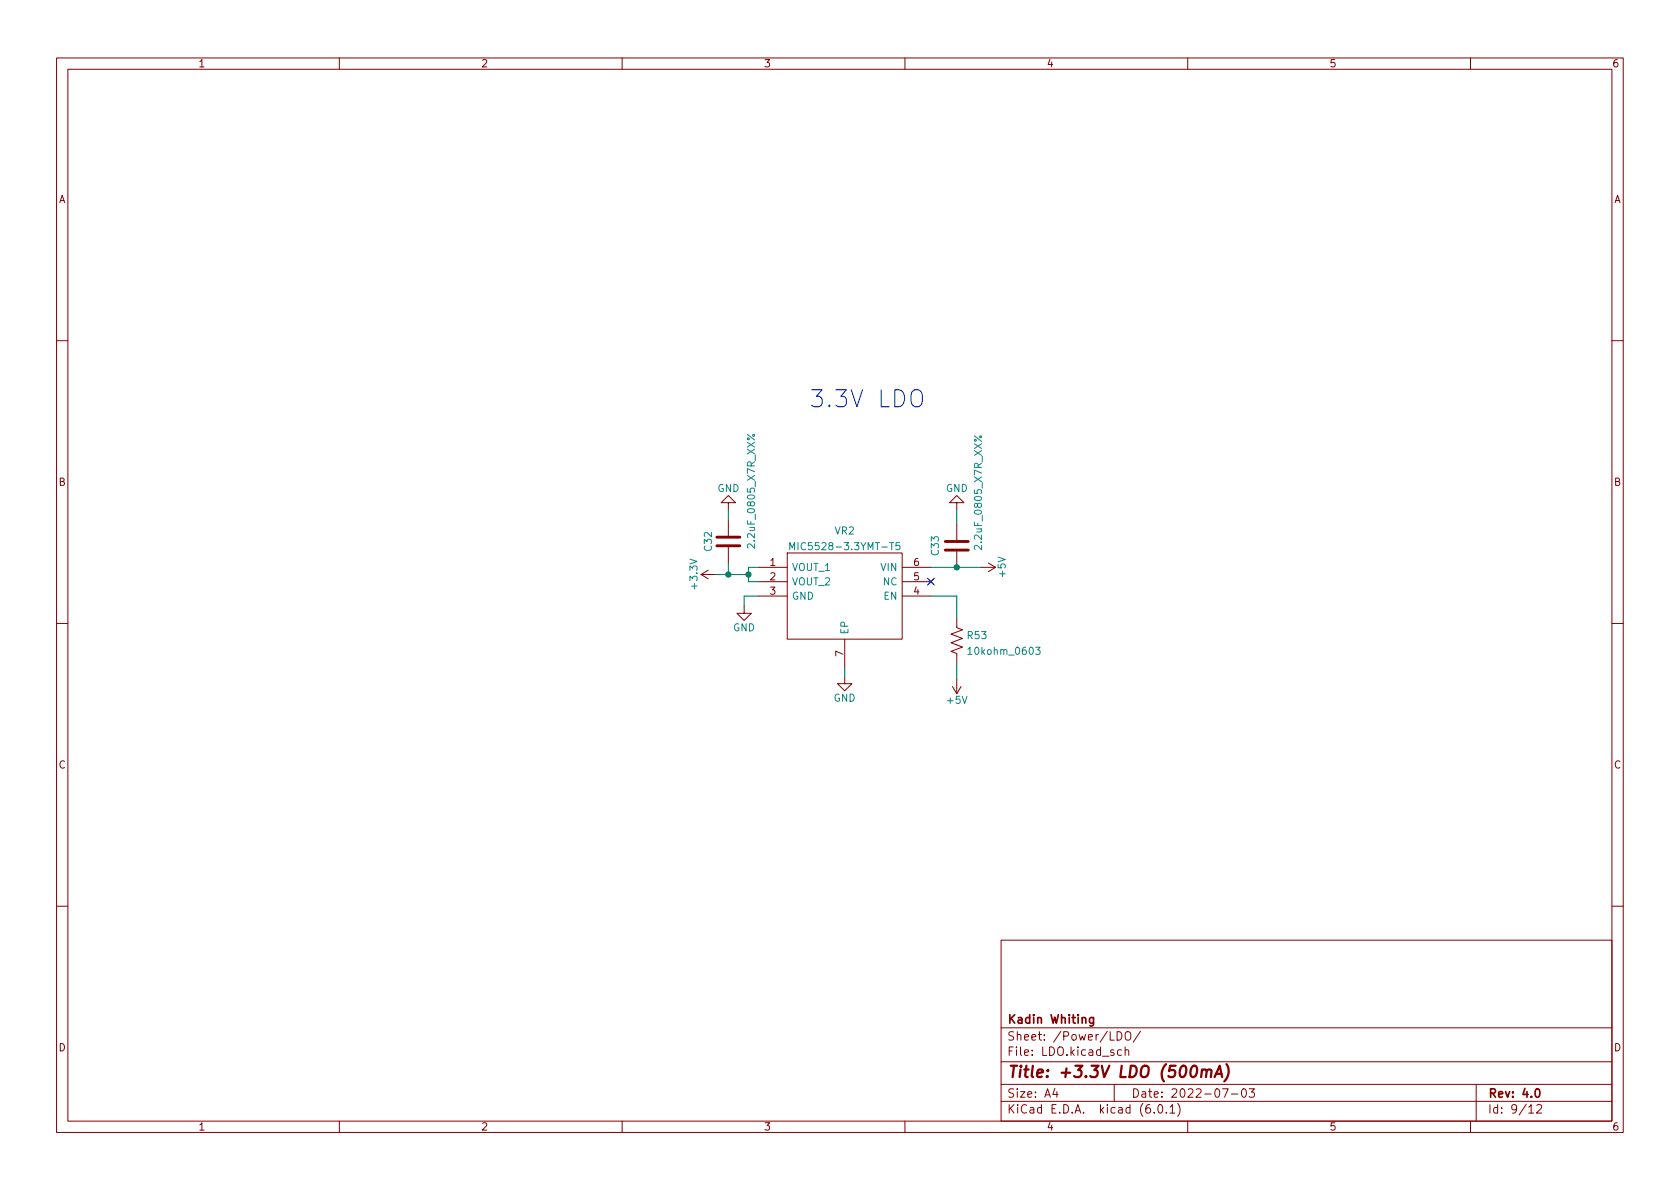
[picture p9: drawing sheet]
<svg xmlns="http://www.w3.org/2000/svg" width="297mm" height="210mm" viewBox="0 0 297 210" stroke-linecap="round" stroke-linejoin="round" font-family="sans-serif">
<g fill="none" stroke="#840000" stroke-width=".18">
<path d="M10 10.2h277v190.1h-277zM12 12.2h273v186.1h-273zM60 10.2v2M110 10.2v2M160 10.2v2M210 10.2v2M260 10.2v2M10 60.2h2M285 60.2h2M128.8 88.9h-1.3l1.3-1.3 1.2 1.3h-1.2v1.3M128.8 91.9v2.8M128.8 96.8v2.8"/>
<path d="M139.2 97.8h20.3v15.2h-20.3zM169.2 88.9h-1.3l1.3-1.3 1.2 1.3h-1.2v1.3M169.2 92.7v2.8M169.2 97.5v2.8M174.8 99.6l1.2 .7M10 110.2h2M124 101.6h2.5M124 101.6l1.2 .8M125.2 100.8l-1.2 .8M131.6 107.2v1.3h-1.3l1.3 1.2 1.2-1.2h-1.2M134.1 100.3h5.1M134.1 102.9h5.1"/>
<path d="M134.1 105.4h5.1M149.4 119.6v1.3h-1.3l1.3 1.3 1.2-1.3h-1.2M149.4 113v5.1M159.5 100.3h5.1M159.5 102.9h5.1M159.5 105.4h5.1M164.2 102.5l.8 .7M165 102.5l-.8 .7M169.2 109.5v1.5l1 .4-2.1 .7 2.1 .8-2.1 .8 2.1 .7-2.1 .8 1.1 .4v1.5M173.5 100.3h2.5M176 100.3l-1.2 .8M285 110.2h2"/>
<path d="M168.4 121.4l.8 1.3M169.2 120.1v2.6M169.9 121.4l-.7 1.3M10 160.2h2M177 166.3h108v32h-108zM285 160.2h2M60 198.3v2M110 198.3v2M160 198.3v2M177 194.8h108M177 191.8h108M177 187.8h108"/>
<path d="M177 181.8h108M186.5 192.5l-.4 1h1M186.9 193v1M197 191.8v3M197.5 182.4a.76 .76 0 0 1 .9 .8 .76 .76 0 0 1-.9 .7zM198.3 185.7l-.4-.1-.3 .3v.4l.1 .3h.6M198.9 185.8l.2-.2 .4 .1 .1 .9M198.9 185.1v1.5M199.1 182.5a.5 .5 0 0 1 .6 0 .5 .5 0 0 1 .2 .4v.5a.5 .5 0 0 1-.5 .6 .5 .5 0 0 1-.5-.6v-.5zM201.6 182.4l-1.2 1.9M204.1 196.7v.1M204.9 195.4l.2-.1a.81 .81 0 0 1 .6 .7 .81 .81 0 0 1-.3 .8h-.2a.81 .81 0 0 1-.6-.6 .81 .81 0 0 1 .3-.8z"/>
<path d="M206.2 196.7v.1M206.9 195.8l.4-.5v1.5M206.9 196.8h.8M208.2 195.1a1.72 1.72 0 0 1 0 2.3M210 198.3v2M216.1 192.5h1l-.6 1.5M217.7 193.5h1.2M219.7 192.6l.2-.1a.81 .81 0 0 1 .5 .7 .81 .81 0 0 1-.3 .8h-.1a.81 .81 0 0 1-.6-.6 .81 .81 0 0 1 .3-.8zM220.9 192.5h.9l-.5 .6 .4 .1v.7l-.2 .1h-.4l-.2-.1M260 198.3v2M261 191.8v6.5M270.3 195.8l.4-.5v1.5"/>
<path d="M270.3 196.8h.9M271.7 195.5l.6-.2 .2 .2 .1 .3-.9 1h.9"/>
</g>
<path d="M193.3 179.9v1.2l-.2 .3h-.4M193.3 180l-.4-.1-.3 .3v.4l.2 .3h.5M271.6 192.6l.2-.1a.82 .82 0 0 1 .6 .7 .82 .82 0 0 1-.3 .8h-.2a.81 .81 0 0 1-.6-.6 .81 .81 0 0 1 .3-.8z" fill="none" stroke="#840000" stroke-width=".3"/>
<path d="M212.5 189.3a.49 .49 0 0 1 .9 .1l-.2 1.1M212.5 189.1l-.1 1.4M213.4 189.4a.5 .5 0 0 1 .7-.2v1.3M214.8 190.5l.9-2 .4 2M215 189.9h1M216.8 188.2a2.32 2.32 0 0 1-.3 3" fill="none" stroke="#840000" stroke-width=".4"/>
<g fill="none" stroke="#008484" stroke-width=".18">
<path d="M132.1 76.8l1.3 1M172.3 77.1l1.2 .9M133.4 96.2v.8l-.9-.8-.4 .2 .2 .5M139.6 97.2v-1.3l.5 1 .4-1v1.3M159.1 95.9h-.6l-.1 .7 .2-.2 .4 .1 .1 .2v.4l-.2 .1-.5-.1M173.5 96.4v.8l-.9-.8-.3 .3 .1 .5M171.1 114.8l.4-.4v1.3M171.1 115.7h.8M183.1 114.4h.8l-.4 .5 .3 .2v.5l-.1 .1-.6-.1"/>
<circle cx="133.2" cy="77" r=".18"/>
<circle cx="173.4" cy="77.3" r=".18"/>
</g>
<path d="M126.7 95h4.1M126.7 96.5h4.1M167.1 95.8h4.1M167.1 97.3h4.1" fill="none" stroke="#840000" stroke-width=".51"/>
<path d="M161.2 69.4a1.01 1.01 0 0 1 1.2-.5 1.01 1.01 0 0 1 .7 1v1a1 1 0 0 1-1 1.1 1 1 0 0 1-1-1.1v-1z" fill="none" stroke="#0000c2" stroke-width=".18"/>
<path d="M128.8 90.2v1.7M128.8 99.6v2M169.2 90.2v2.5M126.5 101.6h5.8M134.1 105.4h-2.5v1.8M134.1 100.3h-1.8v2.6h1.8M149.4 118.1v1.5M164.6 105.4h4.6v4.1M164.6 100.3h8.9M169.2 117.1v3" fill="none" stroke="#008400" stroke-width=".18"/>
<path d="M164 102.3l1.2 1.2M165.2 102.3l-1.2 1.2" fill="none" stroke="#000084" stroke-width=".18"/>
<g fill="#008400" stroke="#008400" stroke-width=".18">
<circle cx="132.3" cy="101.6" r=".46"/>
<circle cx="169.2" cy="100.3" r=".46"/>
<circle cx="128.8" cy="101.6" r=".46"/>
</g>
<text font-size="4.2" fill="#0000c2" x="143" y="72.1">3.3V LDO</text>
<text font-size="2.8" fill="#840000" x="178" y="190.6">Title: +3.3V LDO (500mA)</text>
<g font-size="2.1" fill="#840000">
<text x="178" y="184">Sheet: /Power/LDO/</text>
<text x="178" y="181">Kadin Whiting</text>
<text x="178" y="186.7">File: LDO.kicad_sch</text>
<text x="178" y="196.9">KiCad E.D.A. kicad (6.0.1)</text>
<text x="178" y="194.1">Size: A4</text>
<text x="200" y="194.1">Date: 2022-07-03</text>
<text x="263" y="194.1">Rev: 4.0</text>
<text x="263" y="196.9">Id: 9/12</text>
</g>
<g font-size="1.8" fill="#840000">
<text x="35" y="11.9">1</text>
<text x="85" y="11.9">2</text>
<text x="135" y="11.9">3</text>
<text x="185" y="11.9">4</text>
<text x="235" y="11.9">5</text>
<text x="285" y="11.9">6</text>
<text x="10.3" y="35.9">A</text>
<text x="285.3" y="35.9">A</text>
<text x="10.3" y="85.9">B</text>
<text x="285.3" y="85.9">B</text>
<text x="136.2" y="100.1">1</text>
<text x="161.6" y="100.1">6</text>
<text x="136.2" y="102.6">2</text>
<text x="136.2" y="105.2">3</text>
<text x="161.6" y="105.2">4</text>
<text x="161.6" y="102.6">5</text>
<text x="149.1" y="116.1" transform="rotate(-90 149.1 116.1)">7</text>
<text x="10.3" y="135.9">C</text>
<text x="285.3" y="135.9">C</text>
<text x="10.3" y="185.9">D</text>
<text x="285.3" y="185.9">D</text>
<text x="35" y="199.9">1</text>
<text x="85" y="199.9">2</text>
<text x="135" y="199.9">3</text>
<text x="185" y="199.9">4</text>
<text x="235" y="199.9">5</text>
<text x="285" y="199.9">6</text>
</g>
<g font-size="1.8" fill="#008484">
<text x="126.8" y="87">GND</text>
<text x="167.2" y="87">GND</text>
<text x="147.6" y="94.5">VR2</text>
<text x="125.9" y="97.4" transform="rotate(-90 125.9 97.4)">C32</text>
<text x="133.5" y="96.3" transform="rotate(-90 133.5 96.3)">2.2uF_0805_X7R_XX%</text>
<text x="140" y="101">VOUT_1</text>
<text x="141" y="97.3">MIC5528-3.3YMT-T5</text>
<text x="155.8" y="101">VIN</text>
<text x="166" y="98.1" transform="rotate(-90 166 98.1)">C33</text>
<text x="173.6" y="96.6" transform="rotate(-90 173.6 96.6)">2.2uF_0805_X7R_XX%</text>
<text x="177.8" y="101.9" transform="rotate(-90 177.8 101.9)">+5V</text>
<text x="123.3" y="103.9" transform="rotate(-90 123.3 103.9)">+3.3V</text>
<text x="140" y="103.5">VOUT_2</text>
<text x="140" y="106">GND</text>
<text x="156.2" y="103.5">NC</text>
<text x="156.3" y="106">EN</text>
<text x="129.6" y="111.6">GND</text>
<text x="150" y="112.3" transform="rotate(-90 150 112.3)">EP</text>
<text x="171.1" y="113">R53</text>
<text x="171.7" y="115.8">10kohm_0603</text>
<text x="147.4" y="124.1">GND</text>
<text x="167.6" y="124.5">+5V</text>
</g>
</svg>
